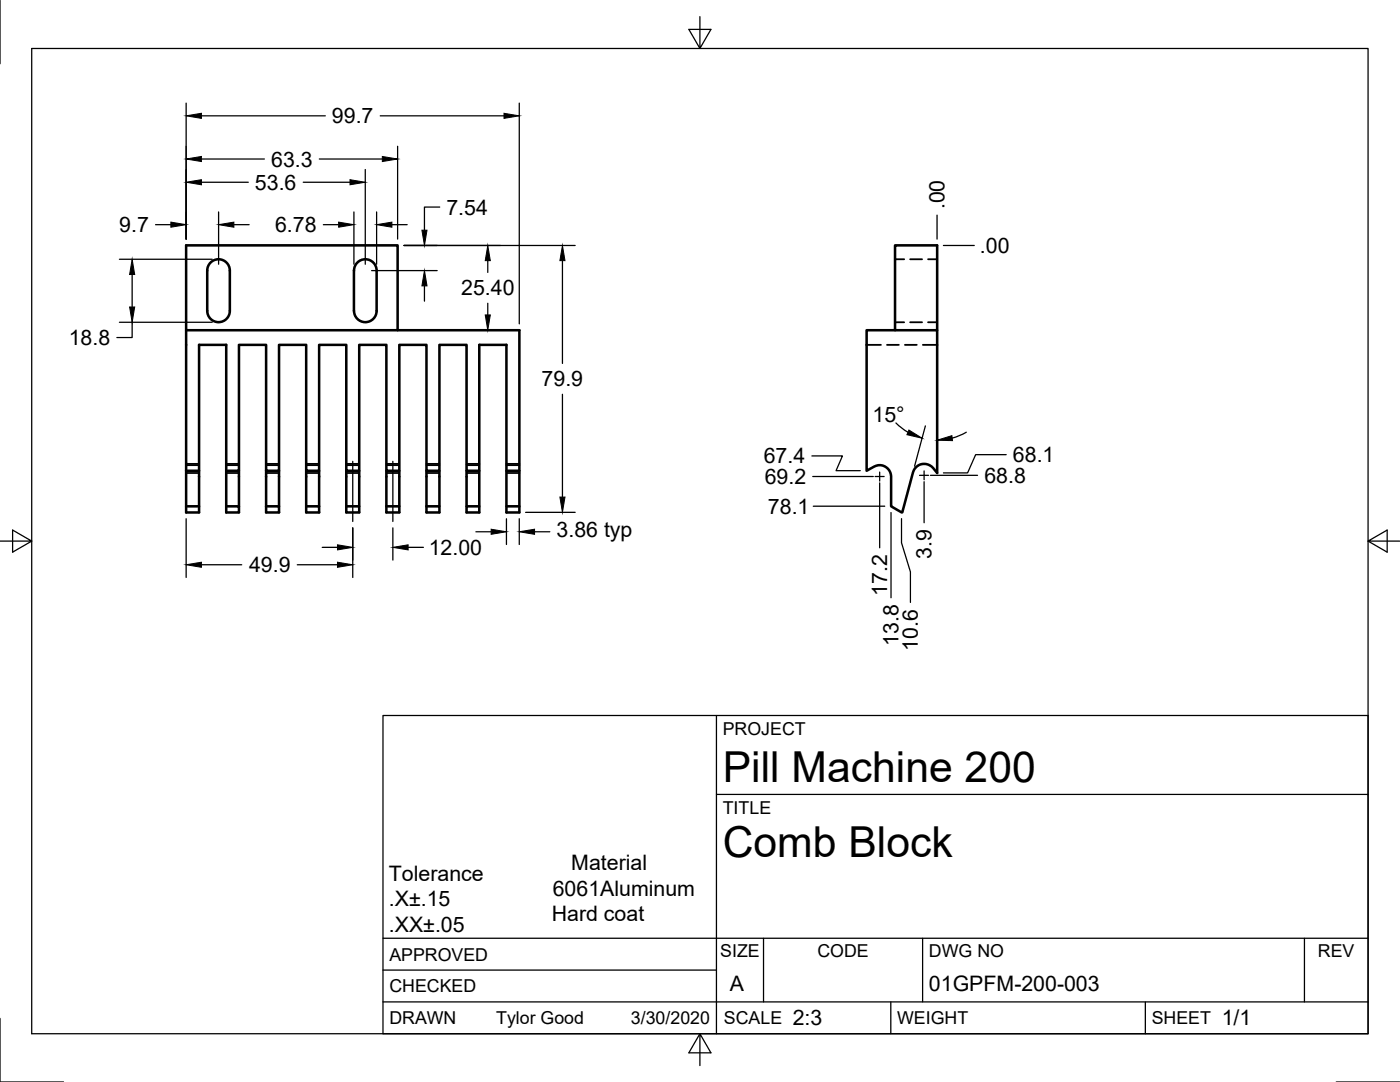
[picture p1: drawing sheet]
<svg xmlns="http://www.w3.org/2000/svg" width="279mm" height="216mm" viewBox="0 0 279 216" stroke-linecap="round" stroke-linejoin="round" font-family="sans-serif">
<!-- layer: Visible -->
<g fill="none" stroke="#000" stroke-width=".51">
<path d="M42 52.4a2.25 2.25 0 0 1 2.5-.5 2.25 2.25 0 0 1 1.4 2.1v8a2.25 2.25 0 0 1-2.3 2.3 2.25 2.25 0 0 1-2.2-2.3v-8v-.6zM71.3 52.4a2.25 2.25 0 0 1 2.5-.5 2.25 2.25 0 0 1 1.4 2.1v8a2.26 2.26 0 0 1-2.3 2.3 2.26 2.26 0 0 1-2.3-2.3l.1-8v-.6zM37.1 65.9h66.6v36.4h-2.6v-33.5h-5.4v33.5h-2.6v-1.3h2.6M79.4 65.9v-16.9h-42.3v44.9M173 65.9h14v28.5a2.94 2.94 0 0 0-3.1-1.8 2.32 2.32 0 0 0-1.7 1.7l-2.2 8-2.2-1.3v-5.9a2.3 2.3 0 0 0-3.4-2l-1.4 .8zM178.6 65.9v-16.9h8.4v16.9M37.1 93.9v8.4h2.6v-1.3M37.1 93.9h2.6v7.1h-2.6M39.7 93.9v-25.1h5.4v33.5h2.6v-1.3h-2.6M45.1 93.9h2.6v-25.1h5.4v25.1h2.6v-25.1h5.4v25.1h2.6v-25.1h5.4v25.1h2.6v-25.1h5.4v25.1h2.6v-25.1h5.4v25.1h2.6v-25.1h5.4v25.1h2.6M47.7 93.9v7.1M53.1 93.9v8.4h2.6v-1.3h-2.6"/>
<path d="M55.7 93.9v7.1M61.1 93.9v8.4h2.6v-1.3h-2.6M63.7 93.9v7.1M69.1 93.9v8.4h2.6v-1.3h-2.6M71.7 93.9v7.1M77.1 93.9v8.4h2.6v-1.3h-2.6M79.7 93.9v7.1M85.1 93.9v8.4h2.6v-1.3h-2.6M87.7 93.9v7.1M93.1 93.9v7.1M101.1 93.9h2.6M101.1 101h2.6"/>
</g>
<!-- layer: Hidden -->
<g fill="none" stroke="#000" stroke-width=".36">
<path d="M178.6 51.7h1.8M181.6 51.7h2.4M185.2 51.7h1.8M173 68.8h2.8M177 68.8h2.4M178.6 64.3h1.8M180.6 68.8h2.4M181.6 64.3h2.4M184.2 68.8h2.8M185.2 64.3h1.8M37.1 94.4h2.6M37.1 92.8h2.6"/>
<path d="M37.1 92.6h2.6M45.1 94.4h2.6M45.1 92.8h2.6M45.1 92.6h2.6M53.1 94.4h2.6M53.1 92.8h2.6M53.1 92.6h2.6M61.1 94.4h2.6M61.1 92.8h2.6M61.1 92.6h2.6M69.1 94.4h2.6M69.1 92.8h2.6"/>
<path d="M69.1 92.6h2.6M77.1 94.4h2.6M77.1 92.8h2.6M77.1 92.6h2.6M85.1 94.4h2.6M85.1 92.8h2.6M85.1 92.6h2.6M93.1 94.4h2.6M93.1 92.8h2.6M93.1 92.6h2.6M101.1 94.4h2.6M101.1 92.8h2.6"/>
<path d="M101.1 92.6h2.6"/>
</g>
<!-- layer: Border -->
<path d="M0 0v12.7M6.3 9.7h266.7v196.6h-266.7zM139.7 3.3v6.4l2.2-3.8h-4.4l2.2 3.8M0 108h6.3l-3.8-2.2v4.4l3.8-2.2M273 108l3.8 2.2v-4.4l-3.8 2.2h6.4M0 203.2v12.7h12.7M139.7 206.3l-2.2 3.8h4.4l-2.2-3.8v6.3M266.7 215.9h12.7" fill="none" stroke="#000" stroke-width=".25"/>
<!-- layer: Titleblock -->
<path d="M76.4 142.8h196.6v63.5h-196.6zM143 158.5h130M143 142.8v63.5M76.4 199.9h196.6M76.4 193.6h66.6M76.4 187.2h196.6M152.4 187.2v12.7M177.8 199.9v6.4M184.1 187.2v12.7M228.6 199.9v6.4M260.3 187.2v12.7" fill="none" stroke="#000" stroke-width=".25"/>
<!-- layer: Dimensions -->
<g fill="none" stroke="#000" stroke-width=".25">
<path d="M37.1 20.6v27.1M40.2 23.1h24.7M40.2 31.7h12.6M40.2 36.4h9.4M60.5 36.4h9.3M63.7 31.7h12.6M72.9 33.8v18.9M75.9 23.1h24.7M79.4 29.2v18.5M103.6 20.6v44M23.8 51.7h18.6M26.4 54.8v6.5"/>
<path d="M31.1 44.8h3M43.6 42.3v10.4M46.7 44.8h3M64.5 44.8h3.1M70.6 42.3v10.4M74.2 54h13M75.2 42.3v10.4M78.2 44.8h3.1M80.6 49h34.2M84.7 57v3.1M87.8 41.3h-3.1v4.6M97.3 52v2.4"/>
<path d="M112.2 52v20.5M187 42.9v4.8M188.3 49h6.1M23.8 64.3h18.6M26.4 64.3v3.1h-3.1M94.8 65.9h7.6M97.3 60.5v2.3M112.2 78.7v20.5M162 91h6.1l-1.2 2.9h4.8M162.2 95.1h12.1M175.6 96.4v12.9M178.8 84.4l1.1 1 1.3 .9"/>
<path d="M184.4 96.1v8.2M184.7 85l-2.2 8M185.7 94.8h9.4M192.8 86.2l-1.3 .7-1.5 .5M200.8 90.7h-6.1l-1.6 3.7h-4.8M37.1 103.5v11.7M40.2 112.7h8M59.3 112.7h8.1M64.3 109.2h3.1M70.4 105.3v9.9M78.4 105.3v6.5M81.4 109.2h3.1"/>
<path d="M95 106.1h3M101.1 103.5v5.1M103.6 103.5v5.1M104.9 102.2h9.9M106.7 106.1h3M162.3 101h14.3M177.8 102.3v17M179.9 103.5v4.8l1.8 5.8v6.1"/>
</g>
<g fill="#000" stroke="#000" stroke-width=".2">
<path d="M37.1 23.1l3.1-.5v1zM37.1 31.7l3.1-.5v1zM37.1 36.4l3.1-.5v1zM69.8 35.9l3.1 .5-3.1 .5zM76.3 31.2l3.1 .5-3.1 .5zM100.6 22.6l3 .5-3 .5zM26.4 51.7l.5 3.1h-1zM34.1 44.3l3 .5-3 .5zM43.6 44.8l3.1-.5v1zM67.6 44.3l3 .5-3 .5zM75.2 44.8l3-.5v1zM84.7 54l.5 3h-1z"/>
<path d="M84.2 45.9h1l-.5 3.1zM97.3 49l.6 3h-1.1zM112.2 49l.6 3h-1.1zM25.9 61.3h1l-.5 3zM96.8 62.8h1.1l-.6 3.1zM111.7 99.2h1.1l-.6 3zM181.4 85.8l2.6 1.6-3-.7zM187 87.8l3-.9 .1 1zM37.1 112.7l3.1-.5v1zM67.4 112.2l3 .5-3 .5zM67.4 108.7l3 .5-3 .5zM78.4 109.2l3-.5v1z"/>
<path d="M98 105.6l3.1 .5-3.1 .5zM103.6 106.1l3.1-.5v1z"/>
</g>
<!-- layer: Center Lines -->
<path d="M70.4 92.1v12M78.4 92.1v12M174.6 95.1h1.8M175.6 94.2v1.8M183.5 94.8h1.8M184.4 94v1.7" fill="none" stroke="#000" stroke-width=".25"/>
<g font-size="8.5">
<text x="144.3" y="156">Pill Machine 200</text>
<text x="144.3" y="171">Comb Block</text>
</g>
<g font-size="4.3">
<text x="66.3" y="24.6">99.7</text>
<text x="54.1" y="33.2">63.3</text>
<text x="50.9" y="37.9">53.6</text>
<text x="188.5" y="41.8" transform="rotate(-90 188.5 41.8)">.00</text>
<text x="23.8" y="46.3">9.7</text>
<text x="54.9" y="46.3">6.78</text>
<text x="89.1" y="42.8">7.54</text>
<text x="195.6" y="50.5">.00</text>
<text x="92.1" y="58.9">25.40</text>
<text x="13.7" y="68.9">18.8</text>
<text x="108.1" y="77.1">79.9</text>
<text x="174.1" y="84.3">15°</text>
<text x="152.4" y="92.5">67.4</text>
<text x="202.2" y="92.2">68.1</text>
<text x="152.6" y="96.6">69.2</text>
<text x="196.5" y="96.4">68.8</text>
<text x="111.1" y="107.2">3.86 typ</text>
<text x="153.3" y="102.5">78.1</text>
<text x="85.6" y="110.7">12.00</text>
<text x="185.9" y="111.5" transform="rotate(-90 185.9 111.5)">3.9</text>
<text x="49.7" y="114.2">49.9</text>
<text x="177.1" y="118.9" transform="rotate(-90 177.1 118.9)">17.2</text>
<text x="179.3" y="128.9" transform="rotate(-90 179.3 128.9)">13.8</text>
<text x="183.2" y="129.8" transform="rotate(-90 183.2 129.8)">10.6</text>
<text x="114" y="173.6">Material</text>
<text x="77.6" y="175.8">Tolerance</text>
<text x="110.3" y="178.7">6061Aluminum</text>
<text x="77.6" y="180.9">.X±.15</text>
<text x="77.6" y="185.9">.XX±.05</text>
<text x="110.1" y="183.8">Hard coat</text>
<text x="145.7" y="197.7">A</text>
<text x="185.4" y="197.7">01GPFM-200-003</text>
<text x="158.2" y="204.6">2:3</text>
<text x="243.8" y="204.6">1/1</text>
</g>
<g font-size="3.5">
<text x="144.3" y="146.6">PROJECT</text>
<text x="144.3" y="162.3">TITLE</text>
<text x="77.7" y="191.7">APPROVED</text>
<text x="143.7" y="191">SIZE</text>
<text x="163.1" y="191">CODE</text>
<text x="185.4" y="191">DWG NO</text>
<text x="263" y="191">REV</text>
<text x="77.7" y="198">CHECKED</text>
<text x="77.7" y="204.4">DRAWN</text>
<text x="99" y="204.4">Tylor Good</text>
<text x="125.9" y="204.4">3/30/2020</text>
<text x="144.5" y="204.4">SCALE</text>
<text x="179" y="204.4">WEIGHT</text>
<text x="229.8" y="204.4">SHEET</text>
</g>
</svg>
